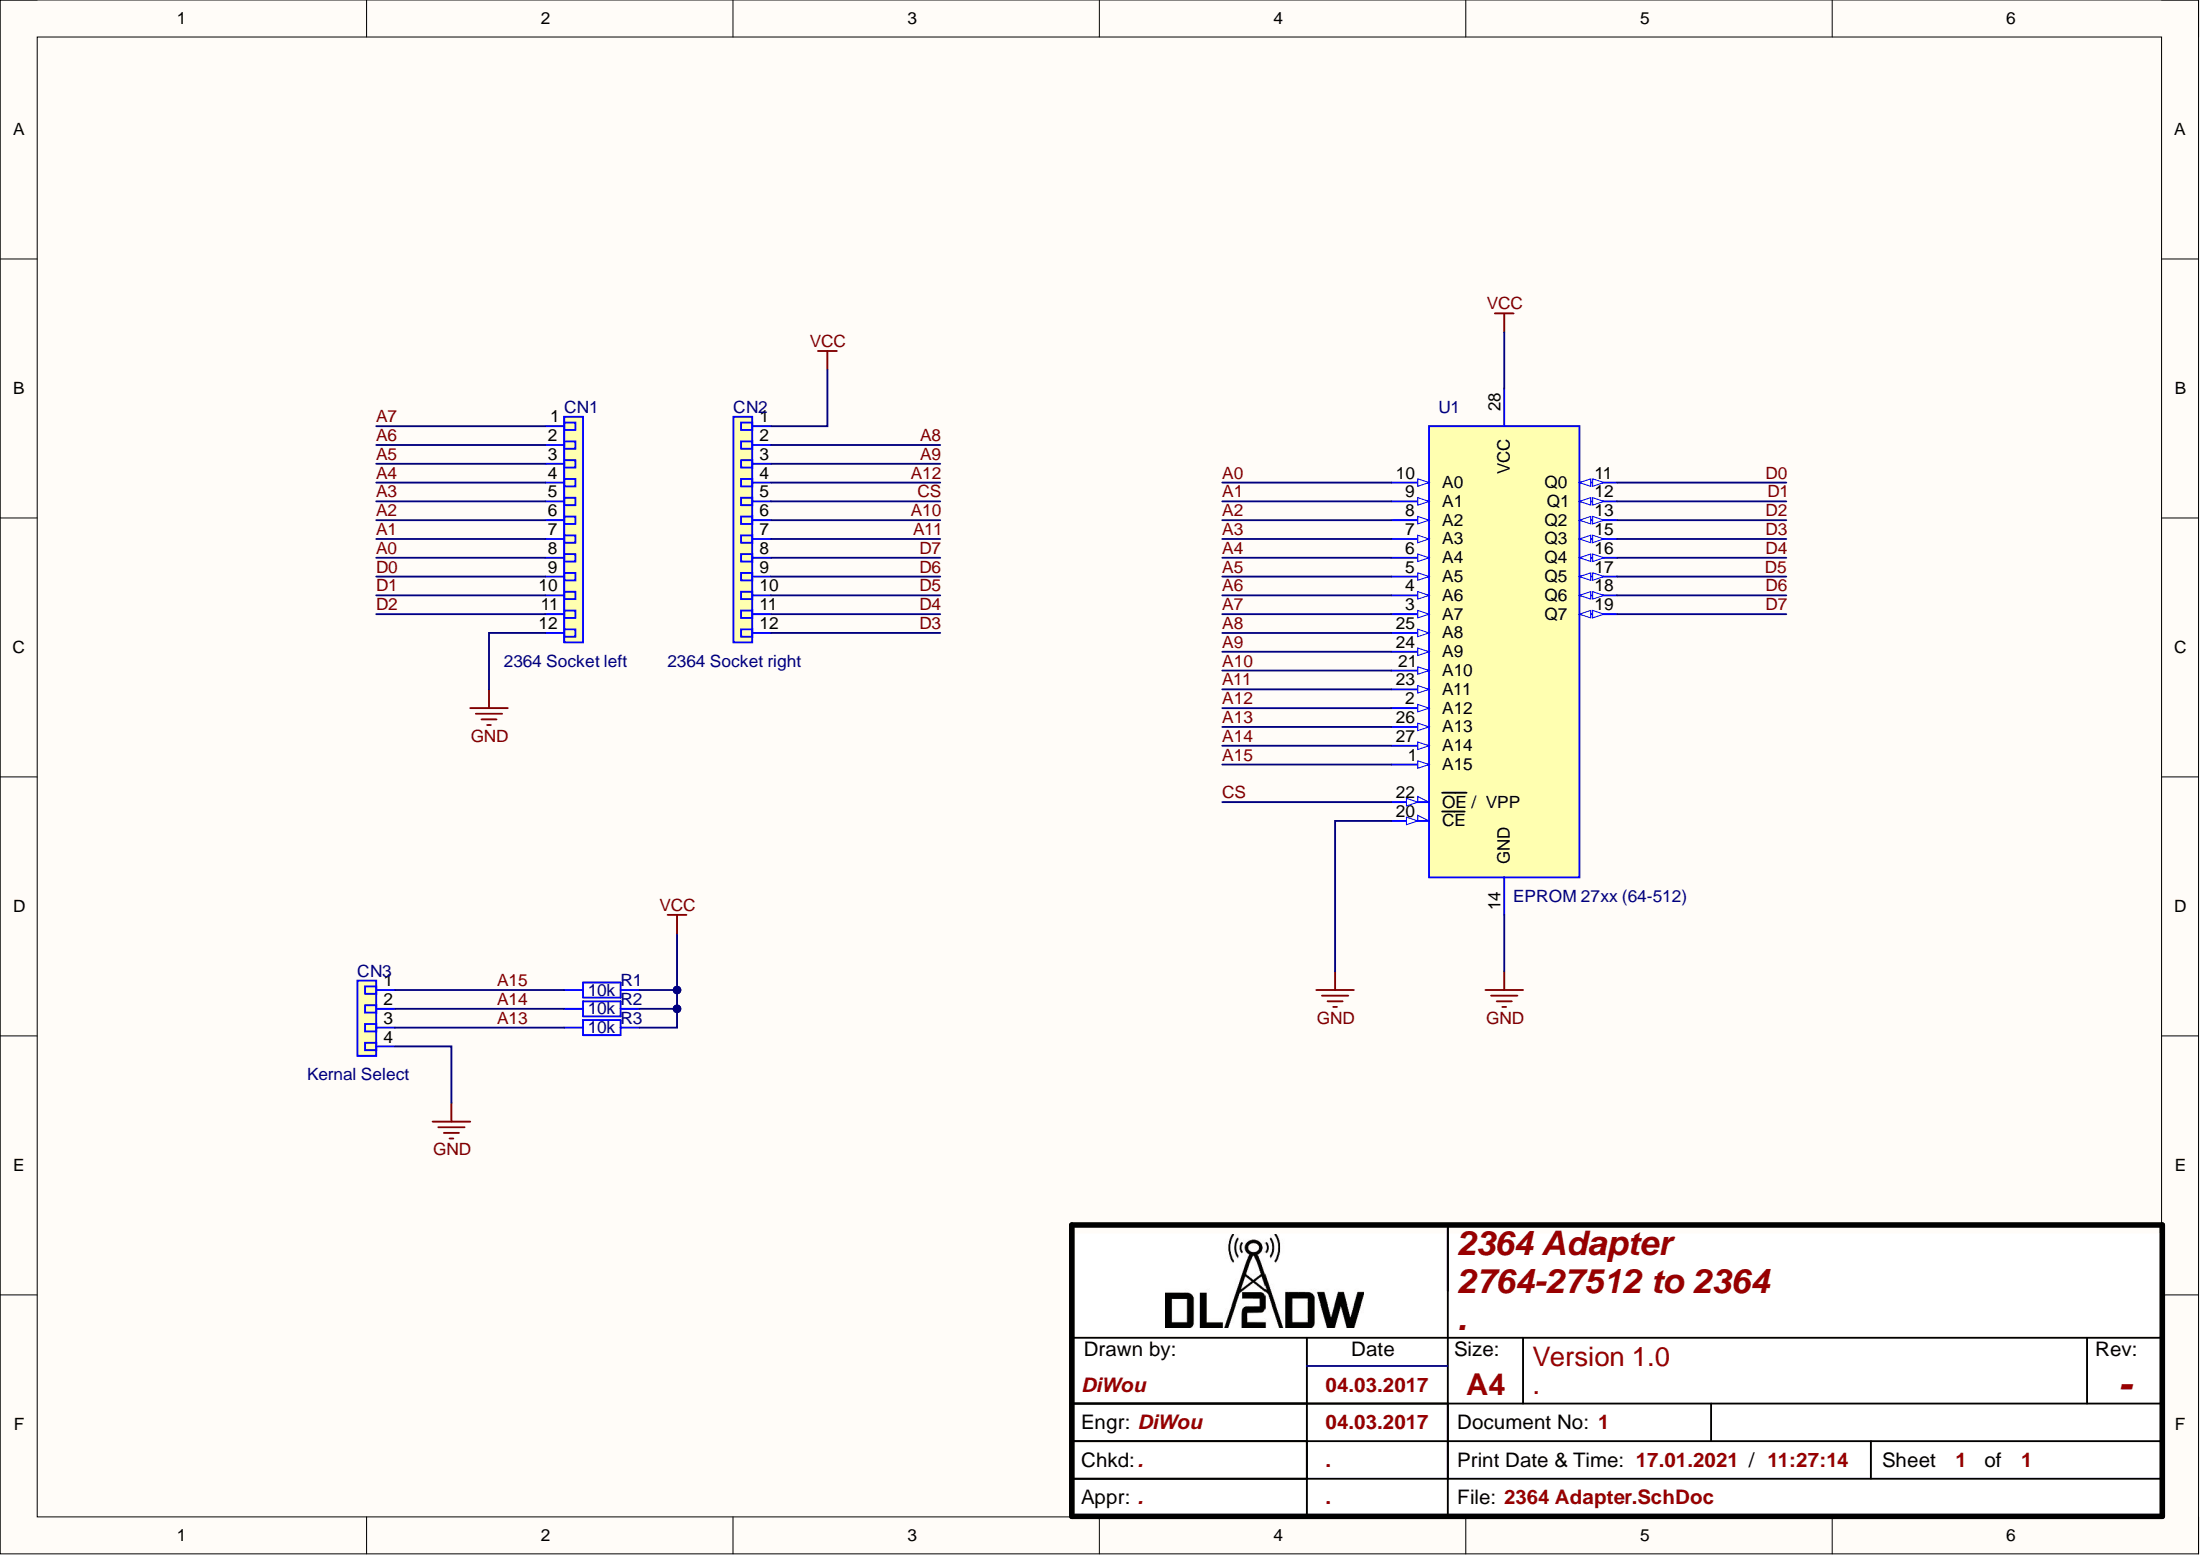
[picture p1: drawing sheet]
# Altium project 2364 Adapter.PrjPcb
Author: PCB-Tech; Revision: -; Title: Projektname; Version: 1.0
1 sheet, 7 parts. Net scope: global (net labels, ports and power ports of the same name join across sheets).
Board files: 2364 Adapter.PcbDoc, 2364 Adapter Panel.PcbDoc

## Sheet 2364 Adapter.SchDoc: Projektname
size 297 x 209 mm; ApprovedBy: .; CheckedBy: .; Author: DiWou; CompanyName: DL2DW; DrawnBy: DiWou; Engineer: DiWou; Organization: DL2DW; DocumentNumber: 1; Revision: -; SheetNumber: 1; SheetTotal: 1; DrawnDate: 04.03.2017; EngrDate: 04.03.2017; ChkdDate: .; Title1: 2364 Adapter; Title2: 2764-27512 to 2364; Title3: .; Desc1: Version 1.0; Desc2: .; ApprDate: .

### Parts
CN1  2364 Socket left  [Pin Header 01x12 2.54mm Horizontal Male]
CN2  2364 Socket right  [Pin Header 01x12 2.54mm Horizontal Male]
CN3  Kernal Select  [Pin Header 01x04 2.54mm Horizontal Male]
R1  10k  [10 kOhm R Axial DIN0207 L6.3mm D2.5mm P7.62mm Horizontal]
R2  10k  [10 kOhm R Axial DIN0207 L6.3mm D2.5mm P7.62mm Horizontal]
R3  10k  [10 kOhm R Axial DIN0207 L6.3mm D2.5mm P7.62mm Horizontal]
U1  EPROM 27xx (64-512)  [Winbond W27C512-45Z DIP-28 with Socket]

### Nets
GND: CN1.12 CN3.4 U1.14(GND) U1.20(~{CE})
VCC: CN2.1 R1.2 R2.2 R3.2 U1.28(VCC)
A0: CN1.8 U1.10(A0)
A1: CN1.7 U1.9(A1)
A2: CN1.6 U1.8(A2)
A3: CN1.5 U1.7(A3)
A4: CN1.4 U1.6(A4)
A5: CN1.3 U1.5(A5)
A6: CN1.2 U1.4(A6)
A7: CN1.1 U1.3(A7)
A8: CN2.2 U1.25(A8)
A9: CN2.3 U1.24(A9)
A10: CN2.6 U1.21(A10)
A11: CN2.7 U1.23(A11)
A12: CN2.4 U1.2(A12)
A13: CN3.3 R3.1 U1.26(A13)
A14: CN3.2 R2.1 U1.27(A14)
A15: CN3.1 R1.1 U1.1(A15)
CS: CN2.5 U1.22(~{OE}_/__VPP)
D0: CN1.9 U1.11(Q0)
D1: CN1.10 U1.12(Q1)
D2: CN1.11 U1.13(Q2)
D3: CN2.12 U1.15(Q3)
D4: CN2.11 U1.16(Q4)
D5: CN2.10 U1.17(Q5)
D6: CN2.9 U1.18(Q6)
D7: CN2.8 U1.19(Q7)
